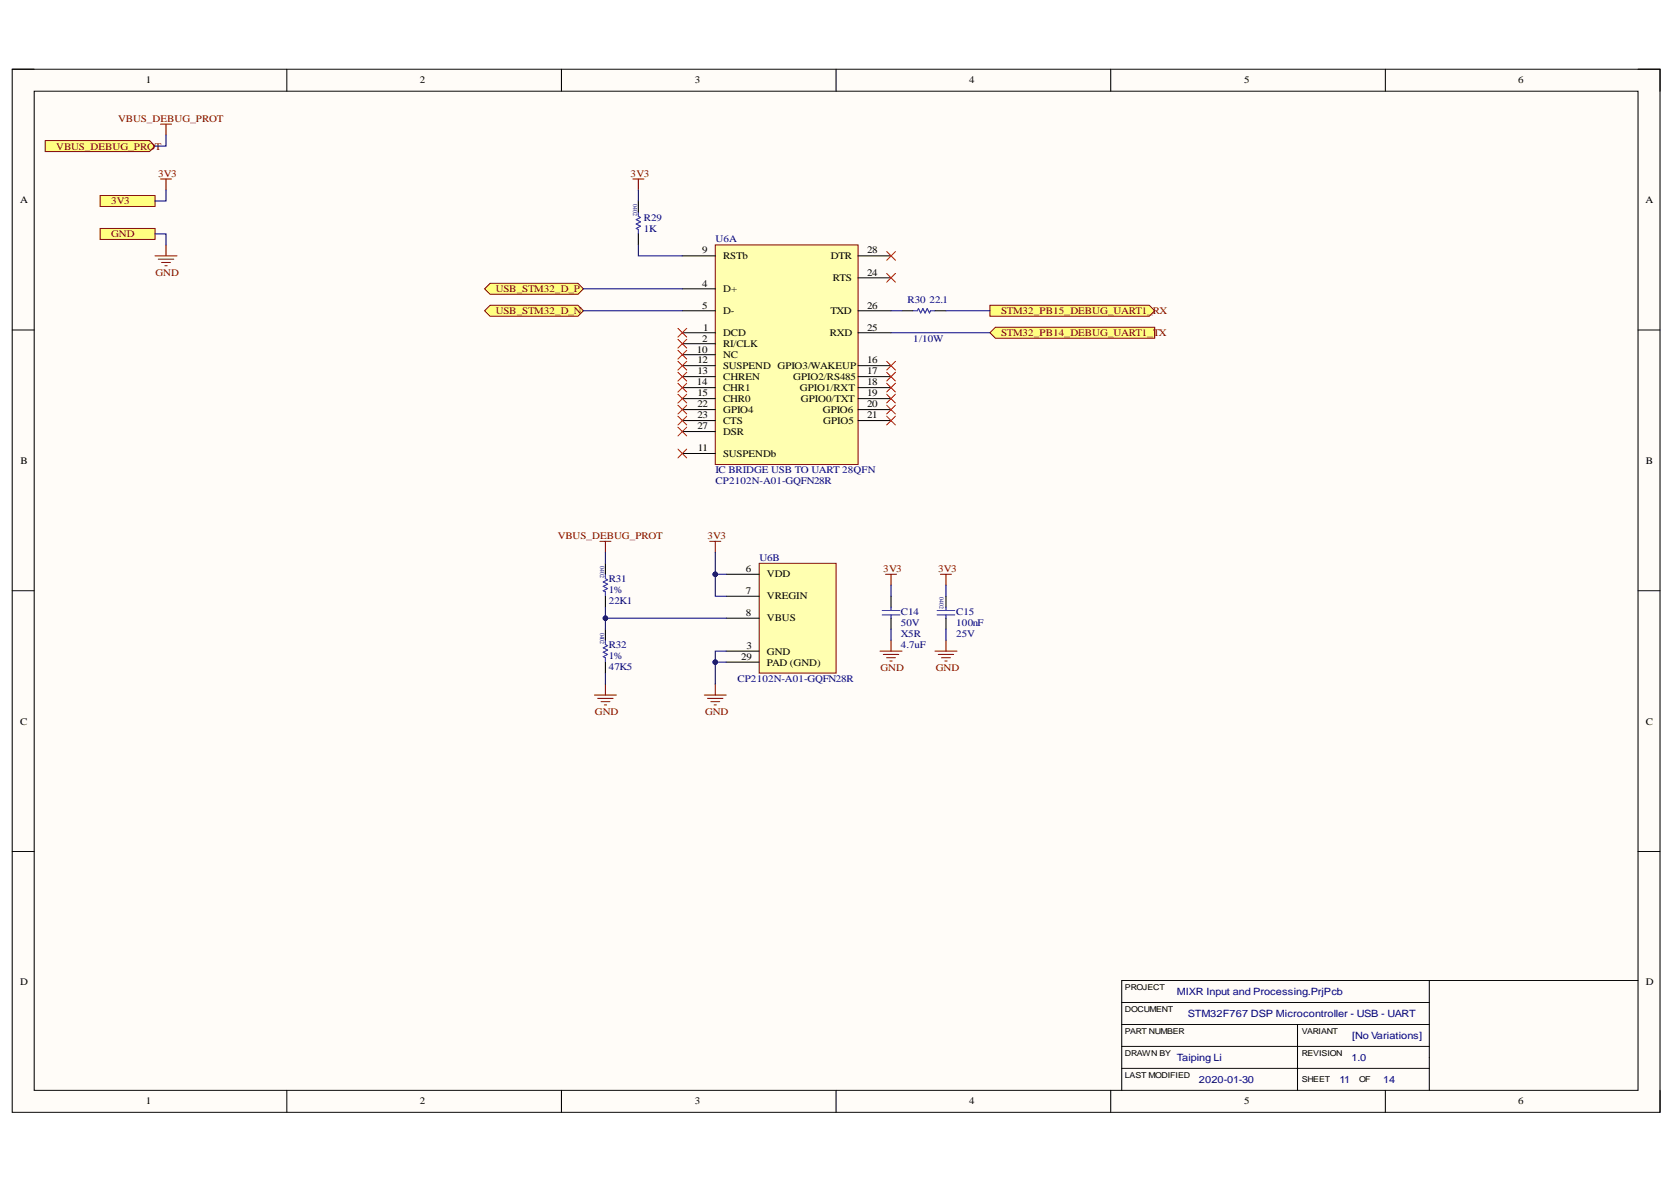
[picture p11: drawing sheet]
<svg xmlns="http://www.w3.org/2000/svg" width="297mm" height="210mm" viewBox="0 0 297 210" stroke-linecap="round" stroke-linejoin="round" font-family="sans-serif">
<path d="M2.2 12.3h292.4v185.1h-292.4z" fill-rule="evenodd" fill="#fffcf8"/>
<path d="M2.2 12.3h292.4v185.1h-292.4z" fill="none" stroke="#000" stroke-width=".18"/>
<path d="M6.1 16.2h284.6v177.3h-284.6z" fill-rule="evenodd" fill="#fffcf8"/>
<g fill="none" stroke="#000" stroke-width=".18">
<path d="M2.2 12.3h3.9M6.1 16.2h284.6v177.3h-284.6zM50.9 12.3v3.9M99.6 12.3v3.9M148.4 12.3v3.9M197.1 12.3v3.9M245.8 12.3v3.9M290.7 12.3h3.9v3.9M2.2 58.5h3.9M290.7 58.6h3.9M2.2 104.8h3.9M290.7 104.8h3.9"/>
<path d="M2.2 151.1h3.9M290.7 151.1h3.9M199 177.9h54.6M253.6 174v19.5M290.7 174h-91.7v19.5M50.9 193.5v3.9M99.6 193.5v3.9M148.4 193.5v3.9M197.1 193.5v3.9M199 189.6h54.6M199 181.8h54.6M199 185.7h54.6"/>
<path d="M230.2 181.8v11.7M245.8 193.5v3.9M294.6 193.5v3.9"/>
</g>
<path d="M126.9 43.5h25.4v38.9h-25.4z" fill-rule="evenodd" fill="#ffffb0"/>
<path d="M126.9 43.5h25.4v38.9h-25.4z" fill="none" stroke="#800000" stroke-width=".18"/>
<g fill="none" stroke="#000" stroke-width=".19">
<path d="M121.1 59h5.8M121.1 51.2h5.8M121.1 55.1h5.8M121.1 45.4h5.8M152.3 59h5.8M152.3 55.1h5.8M152.3 45.4h5.8M152.3 49.3h5.8M121.1 61h5.8M121.1 62.9h5.8M121.1 64.9h5.8M121.1 66.8h5.8"/>
<path d="M121.1 68.8h5.8M121.1 70.7h5.8M121.1 72.7h5.8M121.1 74.6h5.8M121.1 76.6h5.8M152.3 64.9h5.8M152.3 66.8h5.8M152.3 68.8h5.8M152.3 70.7h5.8M152.3 72.7h5.8M152.3 74.6h5.8M121.1 80.5h5.8"/>
</g>
<path d="M134.7 100h13.7v19.4h-13.7z" fill-rule="evenodd" fill="#ffffb0"/>
<path d="M134.7 100h13.7v19.4h-13.7z" fill="none" stroke="#800000" stroke-width=".18"/>
<g fill="none" stroke="#000" stroke-width=".19">
<path d="M113.3 35.7v1.9M113.3 41.5v2M160.1 55.1h1.9M165.9 55.1h2M107.4 100v1.9M107.4 105.8v1.9M107.4 111.6v2M107.4 117.5v1.9M128.9 115.5h5.8M128.9 101.9h5.8M128.9 105.8h5.8M128.9 109.7h5.8"/>
<path d="M128.9 117.5h5.8M158.1 105.8v1.9M158.1 109.7v1.9M167.9 105.8v1.9M167.9 109.7v1.9"/>
</g>
<g fill="none" stroke="#800000" stroke-width=".19">
<path d="M112.3 31.8h1.9M113.3 31.8v1.9M106.5 96.1h1.9M107.4 96.1v1.9M125.9 96.1h2M126.9 96.1v1.9M156.2 115.5h3.9M156.7 116.1h2.8M157.1 101.9h2M157.3 116.7h1.6M157.9 117.3h.4M158.1 101.9v1.9"/>
<path d="M158.1 113.6v1.9M165.9 115.5h3.9M166.5 116.1h2.7M166.9 101.9h1.9M167.1 116.7h1.5M167.7 117.3h.3M167.9 101.9v1.9M167.9 113.6v1.9M105.5 123.3h3.9M106.1 123.9h2.7M106.6 124.5h1.6M107.2 125.1h.4"/>
<path d="M107.4 121.4v1.9M125 123.3h3.9M125.6 123.9h2.7M126.1 124.5h1.6M126.7 125.1h.4M126.9 121.4v1.9"/>
</g>
<path d="M113.3 37.6v.8l.4 .2-.8 .4 .8 .4-.8 .4 .8 .3-.8 .4 .4 .2v.8M162 55.1h.8l.2-.3 .4 .7 .4-.7 .3 .7 .4-.7 .4 .7 .2-.4h.8M107.4 101.9v.8l.4 .2-.8 .4 .8 .3-.8 .4 .8 .4-.8 .4 .4 .2v.8M107.4 113.6v.8l.4 .2-.8 .4 .8 .3-.8 .4 .8 .4-.8 .4 .4 .2v.8M156.5 109.1h3.2M156.5 108.3h3.2M158.1 107.7v.6M158.1 109.1v.6M166.3 109.1h3.1M166.3 108.3h3.1M167.9 107.7v.6M167.9 109.1v.6" fill="none" stroke="#00f" stroke-width=".19"/>
<g fill="none" stroke="#f00" stroke-width=".18">
<path d="M120.3 58.3l1.6 1.5M121.9 58.3l-1.6 1.5M120.3 60.2l1.6 1.6M120.3 62.2l1.6 1.5M120.3 64.1l1.6 1.6M120.3 66.1l1.6 1.5M120.3 68l1.6 1.6M120.3 69.9l1.6 1.6M120.3 71.9l1.6 1.6M120.3 73.8l1.6 1.6M120.3 75.8l1.6 1.6M120.3 79.7l1.6 1.5"/>
<path d="M121.9 60.2l-1.6 1.6M121.9 62.2l-1.6 1.5M121.9 64.1l-1.6 1.6M121.9 66.1l-1.6 1.5M121.9 68l-1.6 1.6M121.9 69.9l-1.6 1.6M121.9 71.9l-1.6 1.6M121.9 73.8l-1.6 1.6M121.9 75.8l-1.6 1.6M121.9 79.7l-1.6 1.5M157.3 64.1l1.6 1.6M157.3 68l1.6 1.6"/>
<path d="M157.3 66.1l1.6 1.5M157.3 69.9l1.6 1.6M157.3 71.9l1.6 1.6M157.3 73.8l1.6 1.6M158.9 64.1l-1.6 1.6M158.9 68l-1.6 1.6M158.9 66.1l-1.6 1.5M158.9 69.9l-1.6 1.6M158.9 71.9l-1.6 1.6M158.9 73.8l-1.6 1.6"/>
</g>
<path d="M86 51.2l1-.9h15.6l.9 .9-.9 1h-15.6z" fill-rule="evenodd" fill="#ffff80"/>
<path d="M86 51.2l1-.9h15.6l.9 .9-.9 1h-15.6z" fill="none" stroke="#800000" stroke-width=".18"/>
<path d="M86 55.1l1-.9h15.6l.9 .9-.9 1h-15.6z" fill-rule="evenodd" fill="#ffff80"/>
<path d="M86 55.1l1-.9h15.6l.9 .9-.9 1h-15.6z" fill="none" stroke="#800000" stroke-width=".18"/>
<path d="M175.7 59l.9-.9h28.3v1.9h-28.3z" fill-rule="evenodd" fill="#ffff80"/>
<path d="M175.7 59l.9-.9h28.3v1.9h-28.3z" fill="none" stroke="#800000" stroke-width=".18"/>
<path d="M175.7 54.2h28.2l1 .9-1 1h-28.2z" fill-rule="evenodd" fill="#ffff80"/>
<path d="M175.7 54.2h28.2l1 .9-1 1h-28.2z" fill="none" stroke="#800000" stroke-width=".18"/>
<path d="M157.3 44.6l1.6 1.6M157.3 48.5l1.6 1.6M158.9 44.6l-1.6 1.6M158.9 48.5l-1.6 1.6" fill="none" stroke="#f00" stroke-width=".18"/>
<path d="M28.5 31.8h1.9M29.5 31.8v1.9" fill="none" stroke="#800000" stroke-width=".19"/>
<path d="M17.8 34.7h9.7v1.9h-9.7z" fill-rule="evenodd" fill="#ffff80"/>
<path d="M17.8 34.7h9.7v1.9h-9.7z" fill="none" stroke="#800000" stroke-width=".18"/>
<path d="M17.8 40.5h9.7v2h-9.7z" fill-rule="evenodd" fill="#ffff80"/>
<path d="M17.8 40.5h9.7v2h-9.7z" fill="none" stroke="#800000" stroke-width=".18"/>
<path d="M27.5 45.4h3.9M28.1 46h2.7M28.7 46.6h1.5M29.3 47.2h.4M29.5 43.5v1.9" fill="none" stroke="#800000" stroke-width=".19"/>
<path d="M29.5 33.7v2h-2M27.5 41.5h2v2M103.5 55.1h17.6M103.5 51.2h17.6M107.4 109.7h21.5" fill="none" stroke="#000080" stroke-width=".19"/>
<circle cx="107.4" cy="109.7" r=".39" fill="#000080"/>
<circle cx="107.4" cy="109.7" r=".39" fill="none" stroke="#000080" stroke-width=".18"/>
<path d="M113.3 43.5v1.9h7.8M128.9 115.5h-2v2h2" fill="none" stroke="#000080" stroke-width=".19"/>
<circle cx="126.9" cy="117.5" r=".39" fill="#000080"/>
<circle cx="126.9" cy="117.5" r=".39" fill="none" stroke="#000080" stroke-width=".18"/>
<path d="M126.9 98v7.8h2" fill="none" stroke="#000080" stroke-width=".19"/>
<circle cx="126.9" cy="101.9" r=".39" fill="#000080"/>
<circle cx="126.9" cy="101.9" r=".39" fill="none" stroke="#000080" stroke-width=".18"/>
<path d="M126.9 101.9h2" fill="none" stroke="#000080" stroke-width=".19"/>
<circle cx="126.9" cy="101.9" r=".39" fill="#000080"/>
<g fill="none" stroke="#000080" stroke-width=".18">
<path d="M158.1 59h17.6M167.9 55.1h7.8"/>
<circle cx="126.9" cy="101.9" r=".39"/>
</g>
<path d="M158.1 55.1h2M107.4 107.7v3.9M107.4 119.4v2" fill="none" stroke="#000080" stroke-width=".19"/>
<circle cx="107.4" cy="109.7" r=".39" fill="#000080"/>
<circle cx="107.4" cy="109.7" r=".39" fill="none" stroke="#000080" stroke-width=".18"/>
<path d="M113.3 33.7v2M107.4 98v2M126.9 117.5v3.9" fill="none" stroke="#000080" stroke-width=".19"/>
<circle cx="126.9" cy="117.5" r=".39" fill="#000080"/>
<circle cx="126.9" cy="117.5" r=".39" fill="none" stroke="#000080" stroke-width=".18"/>
<path d="M158.1 103.8v2M158.1 111.6v2M167.9 103.8v2M167.9 111.6v2" fill="none" stroke="#000080" stroke-width=".19"/>
<path d="M28.5 22h1.9M29.5 22v2" fill="none" stroke="#800000" stroke-width=".19"/>
<path d="M8 24.9h18.5l1 1-1 1h-18.5z" fill-rule="evenodd" fill="#ffff80"/>
<path d="M8 24.9h18.5l1 1-1 1h-18.5z" fill="none" stroke="#800000" stroke-width=".18"/>
<path d="M29.5 24v1.9h-2" fill="none" stroke="#000080" stroke-width=".19"/>
<g font-size="1.8">
<text x="25.9" y="14.8">1</text>
<text x="74.5" y="14.8">2</text>
<text x="123.3" y="14.8">3</text>
<text x="172" y="14.8">4</text>
<text x="220.8" y="14.8">5</text>
<text x="269.4" y="14.8">6</text>
<text x="3.6" y="36">A</text>
<text x="292" y="36">A</text>
<text x="124.6" y="45">9</text>
<text x="128.3" y="46">RSTb</text>
<text x="147.4" y="46">DTR</text>
<text x="153.9" y="45">28</text>
<text x="124.6" y="50.9">4</text>
<text x="128.3" y="51.8">D+</text>
<text x="147.8" y="49.9">RTS</text>
<text x="153.9" y="48.9">24</text>
<text x="124.6" y="54.8">5</text>
<text x="124.8" y="58.7">1</text>
<text x="128.3" y="59.6">DCD</text>
<text x="128.3" y="55.7">D-</text>
<text x="147.3" y="59.6">RXD</text>
<text x="147.3" y="55.7">TXD</text>
<text x="153.9" y="58.7">25</text>
<text x="153.9" y="54.8">26</text>
<text x="123.7" y="62.5">10</text>
<text x="123.7" y="64.5">12</text>
<text x="124.6" y="60.6">2</text>
<text x="128.3" y="61.5">RI/CLK</text>
<text x="128.3" y="63.5">NC</text>
<text x="128.3" y="65.4">SUSPEND GPIO3/WAKEUP</text>
<text x="153.9" y="64.5">16</text>
<text x="123.7" y="68.4">14</text>
<text x="123.7" y="66.4">13</text>
<text x="123.7" y="70.3">15</text>
<text x="128.3" y="67.5">CHREN</text>
<text x="128.3" y="69.4">CHR1</text>
<text x="128.3" y="71.3">CHR0</text>
<text x="140.7" y="67.5">GPIO2/RS485</text>
<text x="141.9" y="69.4">GPIO1/RXT</text>
<text x="142.1" y="71.3">GPIO0/TXT</text>
<text x="153.9" y="66.4">17</text>
<text x="153.9" y="68.4">18</text>
<text x="153.9" y="70.3">19</text>
<text x="123.7" y="72.3">22</text>
<text x="123.7" y="74.2">23</text>
<text x="123.7" y="76.2">27</text>
<text x="128.3" y="73.3">GPIO4</text>
<text x="128.3" y="75.2">CTS</text>
<text x="128.3" y="77.2">DSR</text>
<text x="146" y="73.3">GPIO6</text>
<text x="146.1" y="75.2">GPIO5</text>
<text x="153.9" y="72.3">20</text>
<text x="153.9" y="74.2">21</text>
<text x="3.6" y="82.2">B</text>
<text x="123.8" y="80">11</text>
<text x="128.3" y="81.1">SUSPENDb</text>
<text x="292.1" y="82.2">B</text>
<text x="132.4" y="101.5">6</text>
<text x="132.4" y="105.4">7</text>
<text x="136.1" y="102.5">VDD</text>
<text x="136.1" y="106.3">VREGIN</text>
<text x="132.4" y="109.3">8</text>
<text x="136.1" y="110.2">VBUS</text>
<text x="131.5" y="117.1">29</text>
<text x="132.5" y="115.1">3</text>
<text x="136.1" y="116.1">GND</text>
<text x="136.1" y="118.1">PAD (GND)</text>
<text x="3.6" y="128.6">C</text>
<text x="292.1" y="128.6">C</text>
<text x="3.6" y="174.8">D</text>
<text x="292.1" y="174.8">D</text>
<text x="25.9" y="195.9">1</text>
<text x="74.5" y="195.9">2</text>
<text x="123.3" y="195.9">3</text>
<text x="172" y="195.9">4</text>
<text x="220.8" y="195.9">5</text>
<text x="269.4" y="195.9">6</text>
</g>
<g font-size="1.8" fill="#800000">
<text x="21" y="21.6">VBUS_DEBUG_PROT</text>
<text x="10" y="26.5">VBUS_DEBUG_PROT</text>
<text x="28.1" y="31.4">3V3</text>
<text x="111.9" y="31.4">3V3</text>
<text x="19.7" y="36.3">3V3</text>
<text x="19.7" y="42.1">GND</text>
<text x="27.6" y="48.9">GND</text>
<text x="88" y="51.8">USB_STM32_D_P</text>
<text x="88" y="55.7">USB_STM32_D_N</text>
<text x="177.6" y="59.6">STM32_PB14_DEBUG_UART1_TX</text>
<text x="177.6" y="55.7">STM32_PB15_DEBUG_UART1_RX</text>
<text x="99" y="95.7">VBUS_DEBUG_PROT</text>
<text x="125.5" y="95.7">3V3</text>
<text x="156.7" y="101.5">3V3</text>
<text x="166.5" y="101.5">3V3</text>
<text x="156.2" y="119">GND</text>
<text x="166" y="119">GND</text>
<text x="105.6" y="126.8">GND</text>
<text x="125.1" y="126.8">GND</text>
</g>
<g font-size="1.8" fill="#000080">
<text x="114.3" y="41.1">1K</text>
<text x="114.3" y="39.1">R29</text>
<text x="127" y="43">U6A</text>
<text x="161" y="53.8">R30</text>
<text x="164.9" y="53.8">22.1</text>
<text x="162.1" y="60.6">1/10W</text>
<text x="127" y="83.9">IC BRIDGE USB TO UART 28QFN</text>
<text x="127" y="85.9">CP2102N-A01-GQFN28R</text>
<text x="134.7" y="99.6">U6B</text>
<text x="108" y="105.2">1%</text>
<text x="108" y="107.2">22K1</text>
<text x="108" y="103.3">R31</text>
<text x="159.9" y="111.1">50V</text>
<text x="159.9" y="113">X5R</text>
<text x="159.9" y="109.1">C14</text>
<text x="169.7" y="111.1">100nF</text>
<text x="169.7" y="113">25V</text>
<text x="169.7" y="109.1">C15</text>
<text x="108" y="116.9">1%</text>
<text x="108" y="118.8">47K5</text>
<text x="108" y="115">R32</text>
<text x="159.9" y="115">4.7uF</text>
<text x="130.8" y="121">CP2102N-A01-GQFN28R</text>
<text x="208.8" y="176.5">MIXR Input and Processing.PrjPcb</text>
<text x="210.8" y="180.4">STM32F767 DSP Microcontroller - USB - UART</text>
<text x="240" y="184.3">[No Variations]</text>
<text x="208.8" y="188.2">Taiping Li</text>
<text x="239.8" y="188.2">1.0</text>
<text x="212.7" y="192.1">2020-01-30</text>
<text x="237.7" y="192.1">11</text>
<text x="245.5" y="192.1">14</text>
</g>
<g font-size="1.4">
<text x="199.6" y="175.7">PROJECT</text>
<text x="199.6" y="179.5">DOCUMENT</text>
<text x="199.6" y="183.4">PART NUMBER</text>
<text x="231" y="183.4">VARIANT</text>
<text x="199.6" y="187.3">DRAWN BY</text>
<text x="199.6" y="191.2">LAST MODIFIED</text>
<text x="231" y="187.3">REVISION</text>
<text x="231" y="192">SHEET</text>
<text x="241.1" y="192">OF</text>
</g>
<g font-size="1.1" fill="#000080">
<text x="112.3" y="36.3" transform="rotate(90 112.3 36.3)">0402</text>
<text x="106.5" y="100.5" transform="rotate(90 106.5 100.5)">0402</text>
<text x="166.7" y="106" transform="rotate(90 166.7 106)">0402</text>
<text x="106.5" y="112.3" transform="rotate(90 106.5 112.3)">0402</text>
</g>
</svg>
